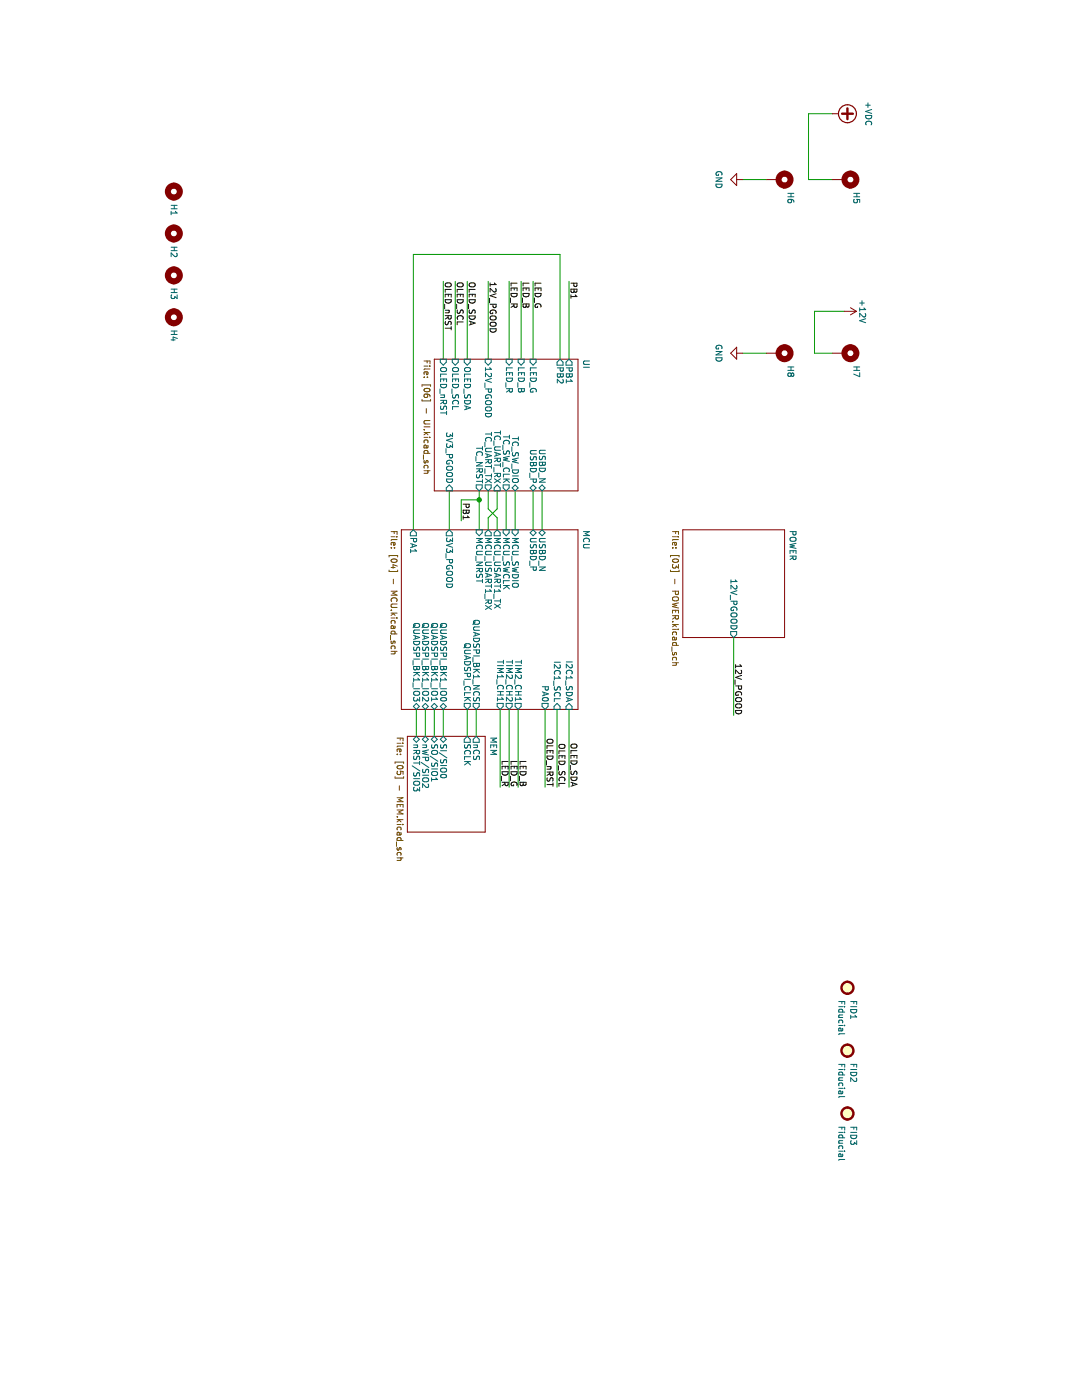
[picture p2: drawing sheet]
(kicad_sch (version 20211123) (generator eeschema)

 (paper "A4")

 (lib_symbols
  (symbol "Mechanical:Fiducial" (in_bom yes) (on_board yes)
   (property "Reference" "FID" (id 0) (at 0 5.08 0) (effects (font (size 1.27 1.27))))
   (property "Value" "Fiducial" (id 1) (at 0 3.175 0) (effects (font (size 1.27 1.27))))
   (property "Footprint" "" (id 2) (at 0 0 0) (effects (font (size 1.27 1.27)) hide))
   (property "Datasheet" "~" (id 3) (at 0 0 0) (effects (font (size 1.27 1.27)) hide))
   (symbol "Fiducial_0_1"
    (circle (center 0 0) (radius 1.27) (stroke (width 0.508) (type default) (color 0 0 0 0)) (fill (type background)))))
  (symbol "Mechanical:MountingHole" (pin_names (offset 1.016)) (in_bom yes) (on_board yes)
   (property "Reference" "H" (id 0) (at 0 5.08 0) (effects (font (size 1.27 1.27))))
   (property "Value" "MountingHole" (id 1) (at 0 3.175 0) (effects (font (size 1.27 1.27))))
   (property "Footprint" "" (id 2) (at 0 0 0) (effects (font (size 1.27 1.27)) hide))
   (property "Datasheet" "~" (id 3) (at 0 0 0) (effects (font (size 1.27 1.27)) hide))
   (symbol "MountingHole_0_1"
    (circle (center 0 0) (radius 1.27) (stroke (width 1.27) (type default) (color 0 0 0 0)) (fill (type none)))))
  (symbol "Mechanical:MountingHole_Pad" (pin_numbers hide) (pin_names (offset 1.016) hide) (in_bom yes) (on_board yes)
   (property "Reference" "H" (id 0) (at 0 6.35 0) (effects (font (size 1.27 1.27))))
   (property "Value" "MountingHole_Pad" (id 1) (at 0 4.445 0) (effects (font (size 1.27 1.27))))
   (property "Footprint" "" (id 2) (at 0 0 0) (effects (font (size 1.27 1.27)) hide))
   (property "Datasheet" "~" (id 3) (at 0 0 0) (effects (font (size 1.27 1.27)) hide))
   (symbol "MountingHole_Pad_0_1"
    (circle (center 0 1.27) (radius 1.27) (stroke (width 1.27) (type default) (color 0 0 0 0)) (fill (type none))))
   (symbol "MountingHole_Pad_1_1"
    (pin input line (at 0 -2.54 90) (length 2.54) (name "1" (effects (font (size 1.27 1.27)))) (number "1" (effects (font (size 1.27 1.27)))))))
  (symbol "power:+12V" (power) (pin_names (offset 0)) (in_bom yes) (on_board yes)
   (property "Reference" "#PWR" (id 0) (at 0 -3.81 0) (effects (font (size 1.27 1.27)) hide))
   (property "Value" "+12V" (id 1) (at 0 3.556 0) (effects (font (size 1.27 1.27))))
   (property "Footprint" "" (id 2) (at 0 0 0) (effects (font (size 1.27 1.27)) hide))
   (property "Datasheet" "" (id 3) (at 0 0 0) (effects (font (size 1.27 1.27)) hide))
   (symbol "+12V_0_1"
    (polyline (pts (xy -0.762 1.27) (xy 0 2.54)) (stroke (width 0) (type default) (color 0 0 0 0)) (fill (type none)))
    (polyline (pts (xy 0 0) (xy 0 2.54)) (stroke (width 0) (type default) (color 0 0 0 0)) (fill (type none)))
    (polyline (pts (xy 0 2.54) (xy 0.762 1.27)) (stroke (width 0) (type default) (color 0 0 0 0)) (fill (type none))))
   (symbol "+12V_1_1"
    (pin power_in line (at 0 0 90) (length 0) hide (name "+12V" (effects (font (size 1.27 1.27)))) (number "1" (effects (font (size 1.27 1.27)))))))
  (symbol "power:+VDC" (power) (pin_names (offset 0)) (in_bom yes) (on_board yes)
   (property "Reference" "#PWR" (id 0) (at 0 -2.54 0) (effects (font (size 1.27 1.27)) hide))
   (property "Value" "+VDC" (id 1) (at 0 6.35 0) (effects (font (size 1.27 1.27))))
   (property "Footprint" "" (id 2) (at 0 0 0) (effects (font (size 1.27 1.27)) hide))
   (property "Datasheet" "" (id 3) (at 0 0 0) (effects (font (size 1.27 1.27)) hide))
   (symbol "+VDC_0_1"
    (polyline (pts (xy -1.143 3.175) (xy 1.143 3.175)) (stroke (width 0.508) (type default) (color 0 0 0 0)) (fill (type none)))
    (polyline (pts (xy 0 0) (xy 0 1.27)) (stroke (width 0) (type default) (color 0 0 0 0)) (fill (type none)))
    (polyline (pts (xy 0 2.032) (xy 0 4.318)) (stroke (width 0.508) (type default) (color 0 0 0 0)) (fill (type none)))
    (circle (center 0 3.175) (radius 1.905) (stroke (width 0.254) (type default) (color 0 0 0 0)) (fill (type none))))
   (symbol "+VDC_1_1"
    (pin power_in line (at 0 0 90) (length 0) hide (name "+VDC" (effects (font (size 1.27 1.27)))) (number "1" (effects (font (size 1.27 1.27)))))))
  (symbol "power:GND" (power) (pin_names (offset 0)) (in_bom yes) (on_board yes)
   (property "Reference" "#PWR" (id 0) (at 0 -6.35 0) (effects (font (size 1.27 1.27)) hide))
   (property "Value" "GND" (id 1) (at 0 -3.81 0) (effects (font (size 1.27 1.27))))
   (property "Footprint" "" (id 2) (at 0 0 0) (effects (font (size 1.27 1.27)) hide))
   (property "Datasheet" "" (id 3) (at 0 0 0) (effects (font (size 1.27 1.27)) hide))
   (symbol "GND_0_1"
    (polyline (pts (xy 0 0) (xy 0 -1.27) (xy 1.27 -1.27) (xy 0 -2.54) (xy -1.27 -1.27) (xy 0 -1.27)) (stroke (width 0) (type default) (color 0 0 0 0)) (fill (type none))))
   (symbol "GND_1_1"
    (pin power_in line (at 0 0 270) (length 0) hide (name "GND" (effects (font (size 1.27 1.27)))) (number "1" (effects (font (size 1.27 1.27))))))))

 (junction (at 106.045 118.11) (diameter 0) (color 0 0 0 0))

 (wire (pts (xy 76.2 123.19) (xy 59.69 123.19)) (stroke (width 0) (type default) (color 0 0 0 0)))
 (wire (pts (xy 76.2 111.76) (xy 59.69 111.76)) (stroke (width 0) (type default) (color 0 0 0 0)))
 (wire (pts (xy 76.2 125.73) (xy 59.69 125.73)) (stroke (width 0) (type default) (color 0 0 0 0)))
 (wire (pts (xy 150.495 104.14) (xy 167.005 104.14)) (stroke (width 0) (type default) (color 0 0 0 0)))
 (wire (pts (xy 104.14 118.11) (xy 106.045 118.11)) (stroke (width 0) (type default) (color 0 0 0 0)))
 (wire (pts (xy 150.495 101.6) (xy 167.005 101.6)) (stroke (width 0) (type default) (color 0 0 0 0)))
 (wire (pts (xy 74.93 43.18) (xy 74.93 46.99)) (stroke (width 0) (type default) (color 0 0 0 0)))
 (wire (pts (xy 104.14 104.775) (xy 112.395 104.775)) (stroke (width 0) (type default) (color 0 0 0 0)))
 (wire (pts (xy 109.855 114.3) (xy 107.95 116.205)) (stroke (width 0) (type default) (color 0 0 0 0)))
 (wire (pts (xy 76.2 106.68) (xy 59.69 106.68)) (stroke (width 0) (type default) (color 0 0 0 0)))
 (wire (pts (xy 74.93 62.23) (xy 74.93 57.15)) (stroke (width 0) (type default) (color 0 0 0 0)))
 (wire (pts (xy 104.14 110.49) (xy 112.395 110.49)) (stroke (width 0) (type default) (color 0 0 0 0)))
 (wire (pts (xy 150.495 113.665) (xy 167.005 113.665)) (stroke (width 0) (type default) (color 0 0 0 0)))
 (wire (pts (xy 109.855 116.205) (xy 112.395 116.205)) (stroke (width 0) (type default) (color 0 0 0 0)))
 (wire (pts (xy 74.93 46.99) (xy 66.04 46.99)) (stroke (width 0) (type default) (color 0 0 0 0)))
 (wire (pts (xy 76.2 109.22) (xy 59.69 109.22)) (stroke (width 0) (type default) (color 0 0 0 0)))
 (wire (pts (xy 38.1 43.18) (xy 38.1 48.26)) (stroke (width 0) (type default) (color 0 0 0 0)))
 (wire (pts (xy 150.495 111.76) (xy 167.005 111.76)) (stroke (width 0) (type default) (color 0 0 0 0)))
 (wire (pts (xy 107.95 116.205) (xy 104.14 116.205)) (stroke (width 0) (type default) (color 0 0 0 0)))
 (wire (pts (xy 104.14 114.3) (xy 107.95 114.3)) (stroke (width 0) (type default) (color 0 0 0 0)))
 (wire (pts (xy 106.045 121.92) (xy 106.045 118.11)) (stroke (width 0) (type default) (color 0 0 0 0)))
 (wire (pts (xy 66.04 46.99) (xy 66.04 40.64)) (stroke (width 0) (type default) (color 0 0 0 0)))
 (wire (pts (xy 76.2 120.65) (xy 59.69 120.65)) (stroke (width 0) (type default) (color 0 0 0 0)))
 (wire (pts (xy 38.1 62.23) (xy 38.1 57.15)) (stroke (width 0) (type default) (color 0 0 0 0)))
 (wire (pts (xy 76.2 116.205) (xy 59.69 116.205)) (stroke (width 0) (type default) (color 0 0 0 0)))
 (wire (pts (xy 156.21 129.54) (xy 150.495 129.54)) (stroke (width 0) (type default) (color 0 0 0 0)))
 (wire (pts (xy 53.975 100.965) (xy 53.975 132.08)) (stroke (width 0) (type default) (color 0 0 0 0)))
 (wire (pts (xy 150.495 99.06) (xy 167.005 99.06)) (stroke (width 0) (type default) (color 0 0 0 0)))
 (wire (pts (xy 150.495 118.745) (xy 156.21 118.745)) (stroke (width 0) (type default) (color 0 0 0 0)))
 (wire (pts (xy 53.975 132.08) (xy 112.395 132.08)) (stroke (width 0) (type default) (color 0 0 0 0)))
 (wire (pts (xy 24.13 48.26) (xy 24.13 43.18)) (stroke (width 0) (type default) (color 0 0 0 0)))
 (wire (pts (xy 38.1 48.26) (xy 24.13 48.26)) (stroke (width 0) (type default) (color 0 0 0 0)))
 (wire (pts (xy 104.14 112.395) (xy 112.395 112.395)) (stroke (width 0) (type default) (color 0 0 0 0)))
 (wire (pts (xy 135.255 64.135) (xy 151.765 64.135)) (stroke (width 0) (type default) (color 0 0 0 0)))
 (wire (pts (xy 104.14 106.68) (xy 112.395 106.68)) (stroke (width 0) (type default) (color 0 0 0 0)))
 (wire (pts (xy 150.495 131.445) (xy 156.21 131.445)) (stroke (width 0) (type default) (color 0 0 0 0)))
 (wire (pts (xy 156.21 127.635) (xy 150.495 127.635)) (stroke (width 0) (type default) (color 0 0 0 0)))
 (wire (pts (xy 53.975 100.965) (xy 76.2 100.965)) (stroke (width 0) (type default) (color 0 0 0 0)))
 (wire (pts (xy 112.395 114.3) (xy 109.855 114.3)) (stroke (width 0) (type default) (color 0 0 0 0)))
 (wire (pts (xy 150.495 109.855) (xy 167.005 109.855)) (stroke (width 0) (type default) (color 0 0 0 0)))
 (wire (pts (xy 150.495 120.65) (xy 156.21 120.65)) (stroke (width 0) (type default) (color 0 0 0 0)))
 (wire (pts (xy 112.395 124.46) (xy 104.14 124.46)) (stroke (width 0) (type default) (color 0 0 0 0)))
 (wire (pts (xy 150.495 125.73) (xy 156.21 125.73)) (stroke (width 0) (type default) (color 0 0 0 0)))
 (wire (pts (xy 107.95 114.3) (xy 109.855 116.205)) (stroke (width 0) (type default) (color 0 0 0 0)))
 (wire (pts (xy 106.045 121.92) (xy 110.49 121.92)) (stroke (width 0) (type default) (color 0 0 0 0)))
 (wire (pts (xy 106.045 118.11) (xy 112.395 118.11)) (stroke (width 0) (type default) (color 0 0 0 0)))
 (wire (pts (xy 76.2 99.06) (xy 59.69 99.06)) (stroke (width 0) (type default) (color 0 0 0 0)))

 (label "LED_B" (at 59.69 109.22 0) (effects (font (size 1.27 1.27)) (justify left bottom)))
 (label "OLED_SCL" (at 59.69 123.19 0) (effects (font (size 1.27 1.27)) (justify left bottom)))
 (label "LED_G" (at 59.69 106.68 0) (effects (font (size 1.27 1.27)) (justify left bottom)))
 (label "PB1" (at 59.69 99.06 0) (effects (font (size 1.27 1.27)) (justify left bottom)))
 (label "OLED_SCL" (at 167.005 101.6 180) (effects (font (size 1.27 1.27)) (justify right bottom)))
 (label "OLED_nRST" (at 59.69 125.73 0) (effects (font (size 1.27 1.27)) (justify left bottom)))
 (label "PB1" (at 110.49 121.92 180) (effects (font (size 1.27 1.27)) (justify right bottom)))
 (label "OLED_SDA" (at 59.69 120.65 0) (effects (font (size 1.27 1.27)) (justify left bottom)))
 (label "12V_PGOOD" (at 151.765 64.135 180) (effects (font (size 1.27 1.27)) (justify right bottom)))
 (label "LED_G" (at 167.005 111.76 180) (effects (font (size 1.27 1.27)) (justify right bottom)))
 (label "OLED_SDA" (at 167.005 99.06 180) (effects (font (size 1.27 1.27)) (justify right bottom)))
 (label "12V_PGOOD" (at 59.69 116.205 0) (effects (font (size 1.27 1.27)) (justify left bottom)))
 (label "OLED_nRST" (at 167.005 104.14 180) (effects (font (size 1.27 1.27)) (justify right bottom)))
 (label "LED_R" (at 59.69 111.76 0) (effects (font (size 1.27 1.27)) (justify left bottom)))
 (label "LED_R" (at 167.005 113.665 180) (effects (font (size 1.27 1.27)) (justify right bottom)))
 (label "LED_B" (at 167.005 109.855 180) (effects (font (size 1.27 1.27)) (justify right bottom)))

 (symbol (lib_id "Mechanical:MountingHole_Pad") (at 38.1 54.61 0) (unit 1) (in_bom yes) (on_board yes) (fields_autoplaced)
  (property "Reference" "H6" (id 0) (at 40.64 52.0699 0) (effects (font (size 1.27 1.27)) (justify left)))
  (property "Value" "MountingHole_Pad" (id 1) (at 40.64 54.6099 0) (effects (font (size 1.27 1.27)) (justify left) hide))
  (property "Footprint" "MountingHole:MountingHole_2.7mm_Pad" (id 2) (at 38.1 54.61 0) (effects (font (size 1.27 1.27)) hide))
  (property "Datasheet" "~" (id 3) (at 38.1 54.61 0) (effects (font (size 1.27 1.27)) hide)) (pin "1"))

 (symbol (lib_id "power:GND") (at 38.1 62.23 0) (unit 1) (in_bom yes) (on_board yes) (fields_autoplaced)
  (property "Reference" "#PWR032" (id 0) (at 38.1 68.58 0) (effects (font (size 1.27 1.27)) hide))
  (property "Value" "GND" (id 1) (at 38.1 67.31 0))
  (property "Footprint" "" (id 2) (at 38.1 62.23 0) (effects (font (size 1.27 1.27)) hide))
  (property "Datasheet" "" (id 3) (at 38.1 62.23 0) (effects (font (size 1.27 1.27)) hide)) (pin "1"))

 (symbol (lib_id "power:GND") (at 74.93 62.23 0) (unit 1) (in_bom yes) (on_board yes) (fields_autoplaced)
  (property "Reference" "#PWR034" (id 0) (at 74.93 68.58 0) (effects (font (size 1.27 1.27)) hide))
  (property "Value" "GND" (id 1) (at 74.93 67.31 0))
  (property "Footprint" "" (id 2) (at 74.93 62.23 0) (effects (font (size 1.27 1.27)) hide))
  (property "Datasheet" "" (id 3) (at 74.93 62.23 0) (effects (font (size 1.27 1.27)) hide)) (pin "1"))

 (symbol (lib_id "Mechanical:Fiducial") (at 236.22 40.005 0) (unit 1) (in_bom yes) (on_board yes) (fields_autoplaced)
  (property "Reference" "FID3" (id 0) (at 238.76 38.7349 0) (effects (font (size 1.27 1.27)) (justify left)))
  (property "Value" "Fiducial" (id 1) (at 238.76 41.2749 0) (effects (font (size 1.27 1.27)) (justify left)))
  (property "Footprint" "Miscellaneous:FID" (id 2) (at 236.22 40.005 0) (effects (font (size 1.27 1.27)) hide))
  (property "Datasheet" "~" (id 3) (at 236.22 40.005 0) (effects (font (size 1.27 1.27)) hide)))

 (symbol (lib_id "Mechanical:MountingHole") (at 67.31 182.88 180) (unit 1) (in_bom yes) (on_board yes) (fields_autoplaced)
  (property "Reference" "H4" (id 0) (at 69.85 182.8799 0) (effects (font (size 1.27 1.27)) (justify right)))
  (property "Value" "MountingHole" (id 1) (at 64.77 181.6101 0) (effects (font (size 1.27 1.27)) (justify left) hide))
  (property "Footprint" "MountingHole:MountingHole_3.5mm_Pad_Via" (id 2) (at 67.31 182.88 0) (effects (font (size 1.27 1.27)) hide))
  (property "Datasheet" "~" (id 3) (at 67.31 182.88 0) (effects (font (size 1.27 1.27)) hide)))

 (symbol (lib_id "Mechanical:MountingHole_Pad") (at 74.93 54.61 0) (unit 1) (in_bom yes) (on_board yes) (fields_autoplaced)
  (property "Reference" "H8" (id 0) (at 77.47 52.0699 0) (effects (font (size 1.27 1.27)) (justify left)))
  (property "Value" "MountingHole_Pad" (id 1) (at 77.47 54.6099 0) (effects (font (size 1.27 1.27)) (justify left) hide))
  (property "Footprint" "MountingHole:MountingHole_2.7mm_Pad" (id 2) (at 74.93 54.61 0) (effects (font (size 1.27 1.27)) hide))
  (property "Datasheet" "~" (id 3) (at 74.93 54.61 0) (effects (font (size 1.27 1.27)) hide)) (pin "1"))

 (symbol (lib_id "Mechanical:MountingHole") (at 49.53 182.88 180) (unit 1) (in_bom yes) (on_board yes) (fields_autoplaced)
  (property "Reference" "H2" (id 0) (at 52.07 182.8799 0) (effects (font (size 1.27 1.27)) (justify right)))
  (property "Value" "MountingHole" (id 1) (at 46.99 181.6101 0) (effects (font (size 1.27 1.27)) (justify left) hide))
  (property "Footprint" "MountingHole:MountingHole_3.5mm_Pad_Via" (id 2) (at 49.53 182.88 0) (effects (font (size 1.27 1.27)) hide))
  (property "Datasheet" "~" (id 3) (at 49.53 182.88 0) (effects (font (size 1.27 1.27)) hide)))

 (symbol (lib_id "Mechanical:Fiducial") (at 209.55 40.005 0) (unit 1) (in_bom yes) (on_board yes) (fields_autoplaced)
  (property "Reference" "FID1" (id 0) (at 212.09 38.7349 0) (effects (font (size 1.27 1.27)) (justify left)))
  (property "Value" "Fiducial" (id 1) (at 212.09 41.2749 0) (effects (font (size 1.27 1.27)) (justify left)))
  (property "Footprint" "Miscellaneous:FID" (id 2) (at 209.55 40.005 0) (effects (font (size 1.27 1.27)) hide))
  (property "Datasheet" "~" (id 3) (at 209.55 40.005 0) (effects (font (size 1.27 1.27)) hide)))

 (symbol (lib_id "Mechanical:MountingHole") (at 58.42 182.88 0) (unit 1) (in_bom yes) (on_board yes) (fields_autoplaced)
  (property "Reference" "H3" (id 0) (at 60.96 182.8799 0) (effects (font (size 1.27 1.27)) (justify left)))
  (property "Value" "MountingHole" (id 1) (at 60.96 184.1499 0) (effects (font (size 1.27 1.27)) (justify left) hide))
  (property "Footprint" "MountingHole:MountingHole_3.5mm_Pad_Via" (id 2) (at 58.42 182.88 0) (effects (font (size 1.27 1.27)) hide))
  (property "Datasheet" "~" (id 3) (at 58.42 182.88 0) (effects (font (size 1.27 1.27)) hide)))

 (symbol (lib_id "Mechanical:Fiducial") (at 222.885 40.005 0) (unit 1) (in_bom yes) (on_board yes) (fields_autoplaced)
  (property "Reference" "FID2" (id 0) (at 225.425 38.7349 0) (effects (font (size 1.27 1.27)) (justify left)))
  (property "Value" "Fiducial" (id 1) (at 225.425 41.2749 0) (effects (font (size 1.27 1.27)) (justify left)))
  (property "Footprint" "Miscellaneous:FID" (id 2) (at 222.885 40.005 0) (effects (font (size 1.27 1.27)) hide))
  (property "Datasheet" "~" (id 3) (at 222.885 40.005 0) (effects (font (size 1.27 1.27)) hide)))

 (symbol (lib_id "power:+VDC") (at 24.13 43.18 0) (unit 1) (in_bom yes) (on_board yes) (fields_autoplaced)
  (property "Reference" "#PWR021" (id 0) (at 24.13 45.72 0) (effects (font (size 1.27 1.27)) hide))
  (property "Value" "+VDC" (id 1) (at 24.13 35.56 0))
  (property "Footprint" "" (id 2) (at 24.13 43.18 0) (effects (font (size 1.27 1.27)) hide))
  (property "Datasheet" "" (id 3) (at 24.13 43.18 0) (effects (font (size 1.27 1.27)) hide)) (pin "1"))

 (symbol (lib_id "power:+12V") (at 66.04 40.64 0) (unit 1) (in_bom yes) (on_board yes)
  (property "Reference" "#PWR033" (id 0) (at 66.04 44.45 0) (effects (font (size 1.27 1.27)) hide))
  (property "Value" "+12V" (id 1) (at 66.04 36.83 0))
  (property "Footprint" "" (id 2) (at 66.04 40.64 0) (effects (font (size 1.27 1.27)) hide))
  (property "Datasheet" "" (id 3) (at 66.04 40.64 0) (effects (font (size 1.27 1.27)) hide)) (pin "1"))

 (symbol (lib_id "Mechanical:MountingHole") (at 40.64 182.88 180) (unit 1) (in_bom yes) (on_board yes) (fields_autoplaced)
  (property "Reference" "H1" (id 0) (at 43.18 182.8799 0) (effects (font (size 1.27 1.27)) (justify right)))
  (property "Value" "MountingHole" (id 1) (at 38.1 181.6101 0) (effects (font (size 1.27 1.27)) (justify left) hide))
  (property "Footprint" "MountingHole:MountingHole_3.5mm_Pad_Via" (id 2) (at 40.64 182.88 0) (effects (font (size 1.27 1.27)) hide))
  (property "Datasheet" "~" (id 3) (at 40.64 182.88 0) (effects (font (size 1.27 1.27)) hide)))

 (symbol (lib_id "Mechanical:MountingHole_Pad") (at 74.93 40.64 0) (unit 1) (in_bom yes) (on_board yes) (fields_autoplaced)
  (property "Reference" "H7" (id 0) (at 77.47 38.0999 0) (effects (font (size 1.27 1.27)) (justify left)))
  (property "Value" "MountingHole_Pad" (id 1) (at 77.47 40.6399 0) (effects (font (size 1.27 1.27)) (justify left) hide))
  (property "Footprint" "MountingHole:MountingHole_2.7mm_Pad" (id 2) (at 74.93 40.64 0) (effects (font (size 1.27 1.27)) hide))
  (property "Datasheet" "~" (id 3) (at 74.93 40.64 0) (effects (font (size 1.27 1.27)) hide)) (pin "1"))

 (symbol (lib_id "Mechanical:MountingHole_Pad") (at 38.1 40.64 0) (unit 1) (in_bom yes) (on_board yes) (fields_autoplaced)
  (property "Reference" "H5" (id 0) (at 40.64 38.0999 0) (effects (font (size 1.27 1.27)) (justify left)))
  (property "Value" "MountingHole_Pad" (id 1) (at 40.64 40.6399 0) (effects (font (size 1.27 1.27)) (justify left) hide))
  (property "Footprint" "MountingHole:MountingHole_2.7mm_Pad" (id 2) (at 38.1 40.64 0) (effects (font (size 1.27 1.27)) hide))
  (property "Datasheet" "~" (id 3) (at 38.1 40.64 0) (effects (font (size 1.27 1.27)) hide)) (pin "1"))

 (sheet (at 76.2 97.155) (size 27.94 30.48) (fields_autoplaced) (stroke (width 0.1524) (type solid) (color 0 0 0 0)) (fill (color 0 0 0 0.0000))
  (property "Sheet name" "UI" (id 0) (at 76.2 96.4434 0) (effects (font (size 1.27 1.27)) (justify left bottom)))
  (property "Sheet file" "[06] - UI.kicad_sch" (id 1) (at 76.2 128.2196 0) (effects (font (size 1.27 1.27)) (justify left top))) (pin "OLED_SDA" input (at 76.2 120.65 180) (effects (font (size 1.27 1.27)) (justify left))) (pin "OLED_SCL" input (at 76.2 123.19 180) (effects (font (size 1.27 1.27)) (justify left))) (pin "OLED_nRST" input (at 76.2 125.73 180) (effects (font (size 1.27 1.27)) (justify left))) (pin "PB2" output (at 76.2 100.965 180) (effects (font (size 1.27 1.27)) (justify left))) (pin "PB1" output (at 76.2 99.06 180) (effects (font (size 1.27 1.27)) (justify left))) (pin "LED_G" input (at 76.2 106.68 180) (effects (font (size 1.27 1.27)) (justify left))) (pin "LED_B" input (at 76.2 109.22 180) (effects (font (size 1.27 1.27)) (justify left))) (pin "LED_R" input (at 76.2 111.76 180) (effects (font (size 1.27 1.27)) (justify left))) (pin "USBD_N" bidirectional (at 104.14 104.775 0) (effects (font (size 1.27 1.27)) (justify right))) (pin "USBD_P" bidirectional (at 104.14 106.68 0) (effects (font (size 1.27 1.27)) (justify right))) (pin "12V_PGOOD" input (at 76.2 116.205 180) (effects (font (size 1.27 1.27)) (justify left))) (pin "TC_NRST" output (at 104.14 118.11 0) (effects (font (size 1.27 1.27)) (justify right))) (pin "TC_UART_TX" output (at 104.14 116.205 0) (effects (font (size 1.27 1.27)) (justify right))) (pin "TC_UART_RX" input (at 104.14 114.3 0) (effects (font (size 1.27 1.27)) (justify right))) (pin "TC_SW_DIO" bidirectional (at 104.14 110.49 0) (effects (font (size 1.27 1.27)) (justify right))) (pin "TC_SW_CLK" output (at 104.14 112.395 0) (effects (font (size 1.27 1.27)) (justify right))) (pin "3V3_PGOOD" input (at 104.14 124.46 0) (effects (font (size 1.27 1.27)) (justify right))))

 (sheet (at 156.21 116.84) (size 20.32 16.51) (fields_autoplaced) (stroke (width 0.1524) (type solid) (color 0 0 0 0)) (fill (color 0 0 0 0.0000))
  (property "Sheet name" "MEM" (id 0) (at 156.21 116.1284 0) (effects (font (size 1.27 1.27)) (justify left bottom)))
  (property "Sheet file" "[05] - MEM.kicad_sch" (id 1) (at 156.21 133.9346 0) (effects (font (size 1.27 1.27)) (justify left top))) (pin "nWP{slash}SIO2" bidirectional (at 156.21 129.54 180) (effects (font (size 1.27 1.27)) (justify left))) (pin "SI{slash}SIO0" bidirectional (at 156.21 125.73 180) (effects (font (size 1.27 1.27)) (justify left))) (pin "nCS" output (at 156.21 118.745 180) (effects (font (size 1.27 1.27)) (justify left))) (pin "SCLK" output (at 156.21 120.65 180) (effects (font (size 1.27 1.27)) (justify left))) (pin "nRST{slash}SIO3" bidirectional (at 156.21 131.445 180) (effects (font (size 1.27 1.27)) (justify left))) (pin "SO{slash}SIO1" bidirectional (at 156.21 127.635 180) (effects (font (size 1.27 1.27)) (justify left))))

 (sheet (at 112.395 97.155) (size 38.1 37.465) (fields_autoplaced) (stroke (width 0.1524) (type solid) (color 0 0 0 0)) (fill (color 0 0 0 0.0000))
  (property "Sheet name" "MCU" (id 0) (at 112.395 96.4434 0) (effects (font (size 1.27 1.27)) (justify left bottom)))
  (property "Sheet file" "[04] - MCU.kicad_sch" (id 1) (at 112.395 135.2046 0) (effects (font (size 1.27 1.27)) (justify left top))) (pin "TIM2_CH2" output (at 150.495 111.76 0) (effects (font (size 1.27 1.27)) (justify right))) (pin "I2C1_SCL" input (at 150.495 101.6 0) (effects (font (size 1.27 1.27)) (justify right))) (pin "I2C1_SDA" input (at 150.495 99.06 0) (effects (font (size 1.27 1.27)) (justify right))) (pin "MCU_NRST" input (at 112.395 118.11 180) (effects (font (size 1.27 1.27)) (justify left))) (pin "QUADSPI_BK1_IO1" bidirectional (at 150.495 127.635 0) (effects (font (size 1.27 1.27)) (justify right))) (pin "QUADSPI_BK1_IO0" bidirectional (at 150.495 125.73 0) (effects (font (size 1.27 1.27)) (justify right))) (pin "QUADSPI_BK1_IO2" bidirectional (at 150.495 129.54 0) (effects (font (size 1.27 1.27)) (justify right))) (pin "QUADSPI_BK1_IO3" bidirectional (at 150.495 131.445 0) (effects (font (size 1.27 1.27)) (justify right))) (pin "MCU_USART1_RX" output (at 112.395 116.205 180) (effects (font (size 1.27 1.27)) (justify left))) (pin "QUADSPI_BK1_NCS" output (at 150.495 118.745 0) (effects (font (size 1.27 1.27)) (justify right))) (pin "TIM1_CH1" output (at 150.495 113.665 0) (effects (font (size 1.27 1.27)) (justify right))) (pin "MCU_USART1_TX" output (at 112.395 114.3 180) (effects (font (size 1.27 1.27)) (justify left))) (pin "QUADSPI_CLK" output (at 150.495 120.65 0) (effects (font (size 1.27 1.27)) (justify right))) (pin "MCU_SWCLK" input (at 112.395 112.395 180) (effects (font (size 1.27 1.27)) (justify left))) (pin "MCU_SWDIO" input (at 112.395 110.49 180) (effects (font (size 1.27 1.27)) (justify left))) (pin "TIM2_CH1" output (at 150.495 109.855 0) (effects (font (size 1.27 1.27)) (justify right))) (pin "USBD_P" bidirectional (at 112.395 106.68 180) (effects (font (size 1.27 1.27)) (justify left))) (pin "USBD_N" bidirectional (at 112.395 104.775 180) (effects (font (size 1.27 1.27)) (justify left))) (pin "PA0" output (at 150.495 104.14 0) (effects (font (size 1.27 1.27)) (justify right))) (pin "PA1" output (at 112.395 132.08 180) (effects (font (size 1.27 1.27)) (justify left))) (pin "3V3_PGOOD" output (at 112.395 124.46 180) (effects (font (size 1.27 1.27)) (justify left))))

 (sheet (at 112.395 53.34) (size 22.86 21.59) (fields_autoplaced) (stroke (width 0.1524) (type solid) (color 0 0 0 0)) (fill (color 0 0 0 0.0000))
  (property "Sheet name" "POWER" (id 0) (at 112.395 52.6284 0) (effects (font (size 1.27 1.27)) (justify left bottom)))
  (property "Sheet file" "[03] - POWER.kicad_sch" (id 1) (at 112.395 75.5146 0) (effects (font (size 1.27 1.27)) (justify left top))) (pin "12V_PGOOD" output (at 135.255 64.135 0) (effects (font (size 1.27 1.27)) (justify right)))))
